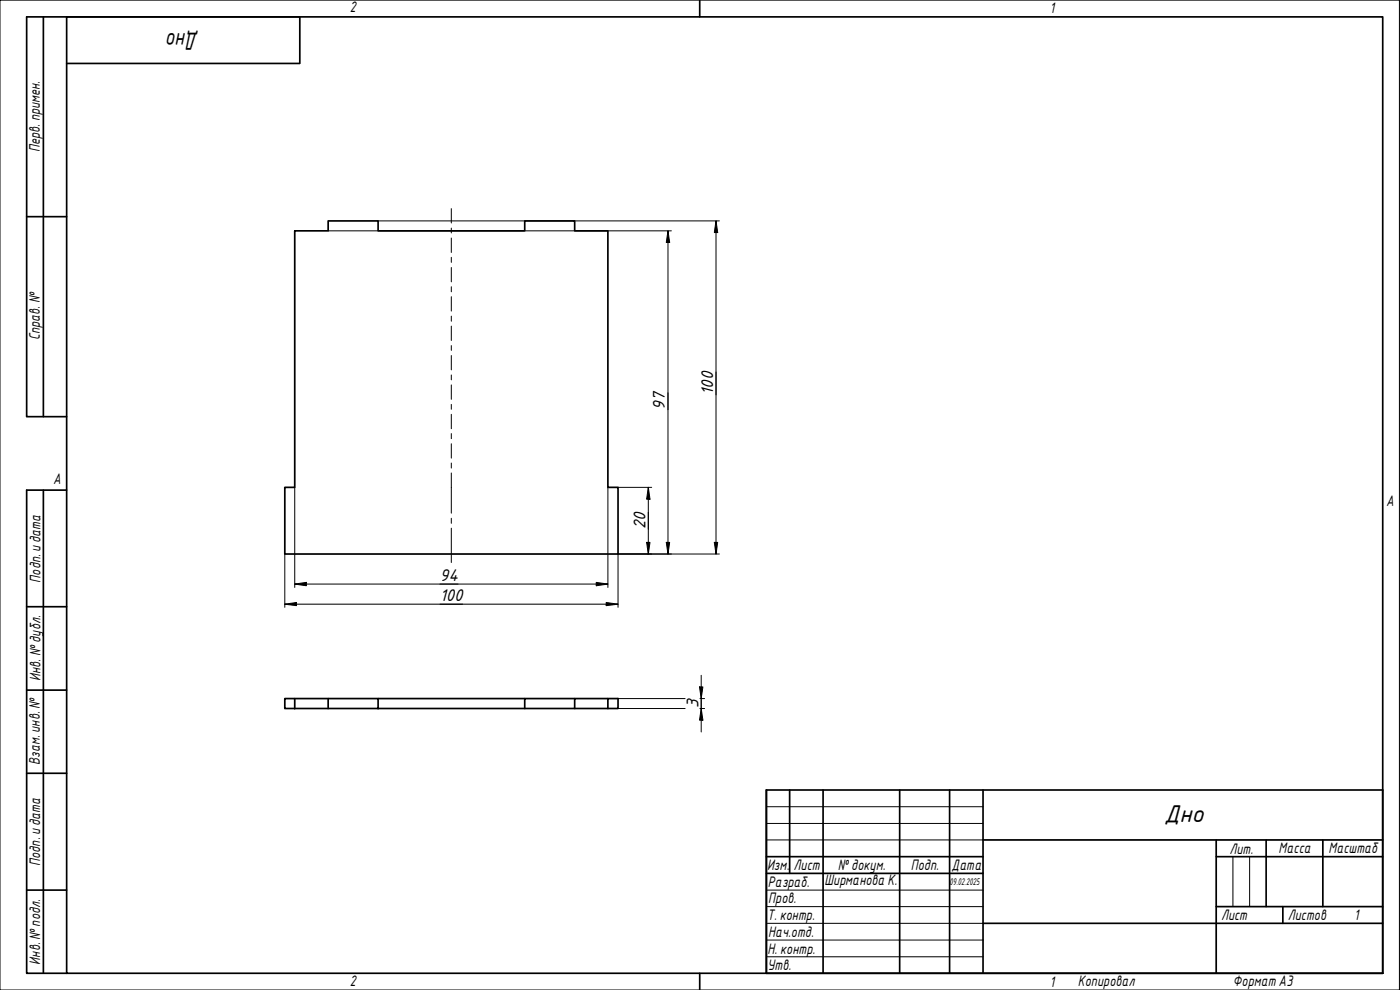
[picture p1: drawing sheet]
<svg xmlns="http://www.w3.org/2000/svg" width="420mm" height="297mm" viewBox="0 0 420 297" stroke-linecap="round" stroke-linejoin="round" font-family="sans-serif">
<path d="M88.5 69.3h10v-3h15v3h44v-3h15v3h9.9v76.9h3.1v20h-100v-20h3zM85.5 209.6h3v3h-3zM88.5 209.6h10M88.5 212.6h10M98.5 209.6h15v3h-15zM113.5 209.6h44M172.5 209.6h-15v3h-44M172.5 212.6h9.9v-3h3.1v3h-3.1M182.4 209.6h-9.9v3h-15" fill="none" stroke="#000" stroke-width=".51"/>
<path d="M20 5.1h395v286.9h-395zM210 0v5.1M210 292v5" fill="none" stroke="#000" stroke-width=".51"/>
<path d="M0 0h420v297h-420z" fill="none" stroke="#000" stroke-width=".3"/>
<g fill="none" stroke="#000" stroke-width=".51">
<path d="M230 237h185v55h-185zM237 237v25.1M247 237v55M270 237v55M285 237v55M295 237v55M230 257h65M295 252h120M365 257h50M365 252v40M380 252v20M397 252v20"/>
<path d="M230 262.1h65M295 277h120M365 272h50M385 272v5"/>
</g>
<path d="M230 242h65M230 247.1h65M230 252h65M370 257v15M375 257v15M230 267.1h65M230 272h65M230 277h65M230 282.1h65M230 287.1h65" fill="none" stroke="#000" stroke-width=".3"/>
<path d="M13 5.1v119.9M20 19h70v-13.9h-82v119.9h12M8 65h12M13 147.1v144.9M20 147.1h-12v144.9h12M8 182h12M8 207.1h12M8 232h12M8 267.1h12" fill="none" stroke="#000" stroke-width=".51"/>
<g fill="none" stroke="#000" stroke-width=".3">
<path d="M98.5 69.3h36.9M113.5 66.3h21.9M135.6 66.3h80.3M135.6 69.3h65.9M200.5 69.3l.5 3.5h-1zM200.5 69.3v96.9M214.9 66.3l.5 3.5h-1zM214.9 66.3v99.9M88.5 146.2v30.1M182.4 146.2v30.1M185.5 146.2h10.1M194.6 146.2l.5 3.6h-1z"/>
<path d="M194.6 146.2v20M85.5 166.2v16M88.5 175.2l3.4-.5v1.1zM88.5 175.2h93.9M178.9 174.7l3.5 .5-3.5 .6zM194.1 162.7h1l-.5 3.5zM200 162.7h1l-.5 3.5zM214.4 162.7h1l-.5 3.5zM215.9 166.2h-30.4v16M85.5 181.3l3.5-.5v.9zM85.5 181.3h100M181.9 180.8l3.6 .5-3.6 .4z"/>
<path d="M185.5 212.6h20.1M185.5 209.6h20.1M209.9 206.1h1l-.5 3.5zM210.1 212.6h1.4M210.1 209.6h1.4M210.4 212.6l.5 3.5h-1zM210.4 202.6v17"/>
</g>
<g fill="#000">
<path d="M200.5 69.3l.5 3.5h-1z" fill-rule="evenodd"/>
<path d="M214.9 66.3l.5 3.5h-1z" fill-rule="evenodd"/>
<path d="M194.6 146.2l.5 3.6h-1z" fill-rule="evenodd"/>
<path d="M88.5 175.2l3.4-.5v1.1z" fill-rule="evenodd"/>
<path d="M178.9 174.7l3.5 .5-3.5 .6z" fill-rule="evenodd"/>
<path d="M194.1 162.7h1l-.5 3.5z" fill-rule="evenodd"/>
<path d="M200 162.7h1l-.5 3.5z" fill-rule="evenodd"/>
<path d="M214.4 162.7h1l-.5 3.5z" fill-rule="evenodd"/>
<path d="M85.5 181.3l3.5-.5v.9z" fill-rule="evenodd"/>
<path d="M181.9 180.8l3.6 .5-3.6 .4z" fill-rule="evenodd"/>
<path d="M209.9 206.1h1l-.5 3.5z" fill-rule="evenodd"/>
<path d="M210.4 212.6l.5 3.5h-1z" fill-rule="evenodd"/>
</g>
<g fill="none" stroke="#000" stroke-width=".3">
<path d="M135.4 62.6v4.3M135.4 68.4v1.5M135.4 71.4v4.3M135.4 77.2v1.5M135.4 80.2v4.4M135.4 86v1.6M135.4 89v4.3M135.4 94.9v1.5M135.4 97.8v4.4M135.4 103.7v1.4M135.4 106.7v4.3M135.4 112.5v1.5"/>
<path d="M135.4 115.5v4.3M135.4 121.3v1.5M135.4 124.3v4.3M135.4 130.1v1.5M135.4 133.1v4.4M135.4 138.9v1.5M135.4 141.9v12.1M135.4 155.5v1.5M135.4 158.5v10.3"/>
</g>
<g font-size="7">
<text x="59.7" y="9.9" transform="rotate(180 59.7 9.9)">Дно</text>
<text x="349.4" y="246.6">Дно</text>
</g>
<g font-size="4.9">
<text x="214" y="118.5" transform="rotate(-90 214 118.5)">100</text>
<text x="199.5" y="122.9" transform="rotate(-90 199.5 122.9)">97</text>
<text x="193.7" y="158.8" transform="rotate(-90 193.7 158.8)">20</text>
<text x="132" y="174.4">94</text>
<text x="132" y="180.4">100</text>
<text x="209.6" y="212.4" transform="rotate(-90 209.6 212.4)">3</text>
</g>
<g font-size="4.4">
<text x="105" y="3.7">2</text>
<text x="315" y="3.8">1</text>
<text x="11.9" y="45.6" transform="rotate(-90 11.9 45.6)">Перв. примен.</text>
<text x="12" y="102.2" transform="rotate(-90 12 102.2)">Справ. №</text>
<text x="16" y="145.2">A</text>
<text x="416" y="151.7">A</text>
<text x="12.2" y="174.8" transform="rotate(-90 12.2 174.8)">Подп. идата</text>
<text x="12.2" y="204.3" transform="rotate(-90 12.2 204.3)">Инв. №дубл.</text>
<text x="12" y="229.5" transform="rotate(-90 12 229.5)">Взам. инв. №</text>
<text x="369" y="256.1">Лит.</text>
<text x="383.7" y="256.1">Масса</text>
<text x="398.7" y="256.1">Масштаб</text>
<text x="12.1" y="259.8" transform="rotate(-90 12.1 259.8)">Подп. идата</text>
<text x="230.2" y="261.1">Изм.</text>
<text x="238.2" y="261.1">Лист</text>
<text x="251.5" y="261">№докум.</text>
<text x="273.4" y="261.2">Подп.</text>
<text x="285.6" y="261.2">Дата</text>
<text x="230.4" y="266.1">Разраб.</text>
<text x="247.4" y="265.7">Ширманова К.</text>
<text x="230.6" y="271.1">Пров.</text>
<text x="230.3" y="276.1">Т. контр.</text>
<text x="230.5" y="281.1">Нач.отд.</text>
<text x="366.5" y="276.1">Лист</text>
<text x="386.5" y="276.1">Листов</text>
<text x="406.4" y="276">1</text>
<text x="230.4" y="286.1">Н. контр.</text>
<text x="12.1" y="289.4" transform="rotate(-90 12.1 289.4)">Инв. №подл.</text>
<text x="230.3" y="291.1">Утв.</text>
<text x="105" y="295.9">2</text>
<text x="315" y="296.1">1</text>
<text x="323.5" y="295.8">Копировал</text>
<text x="370" y="295.8">Формат А3</text>
</g>
<text font-size="2.8" x="285" y="265.5">09.02.2025</text>
</svg>
